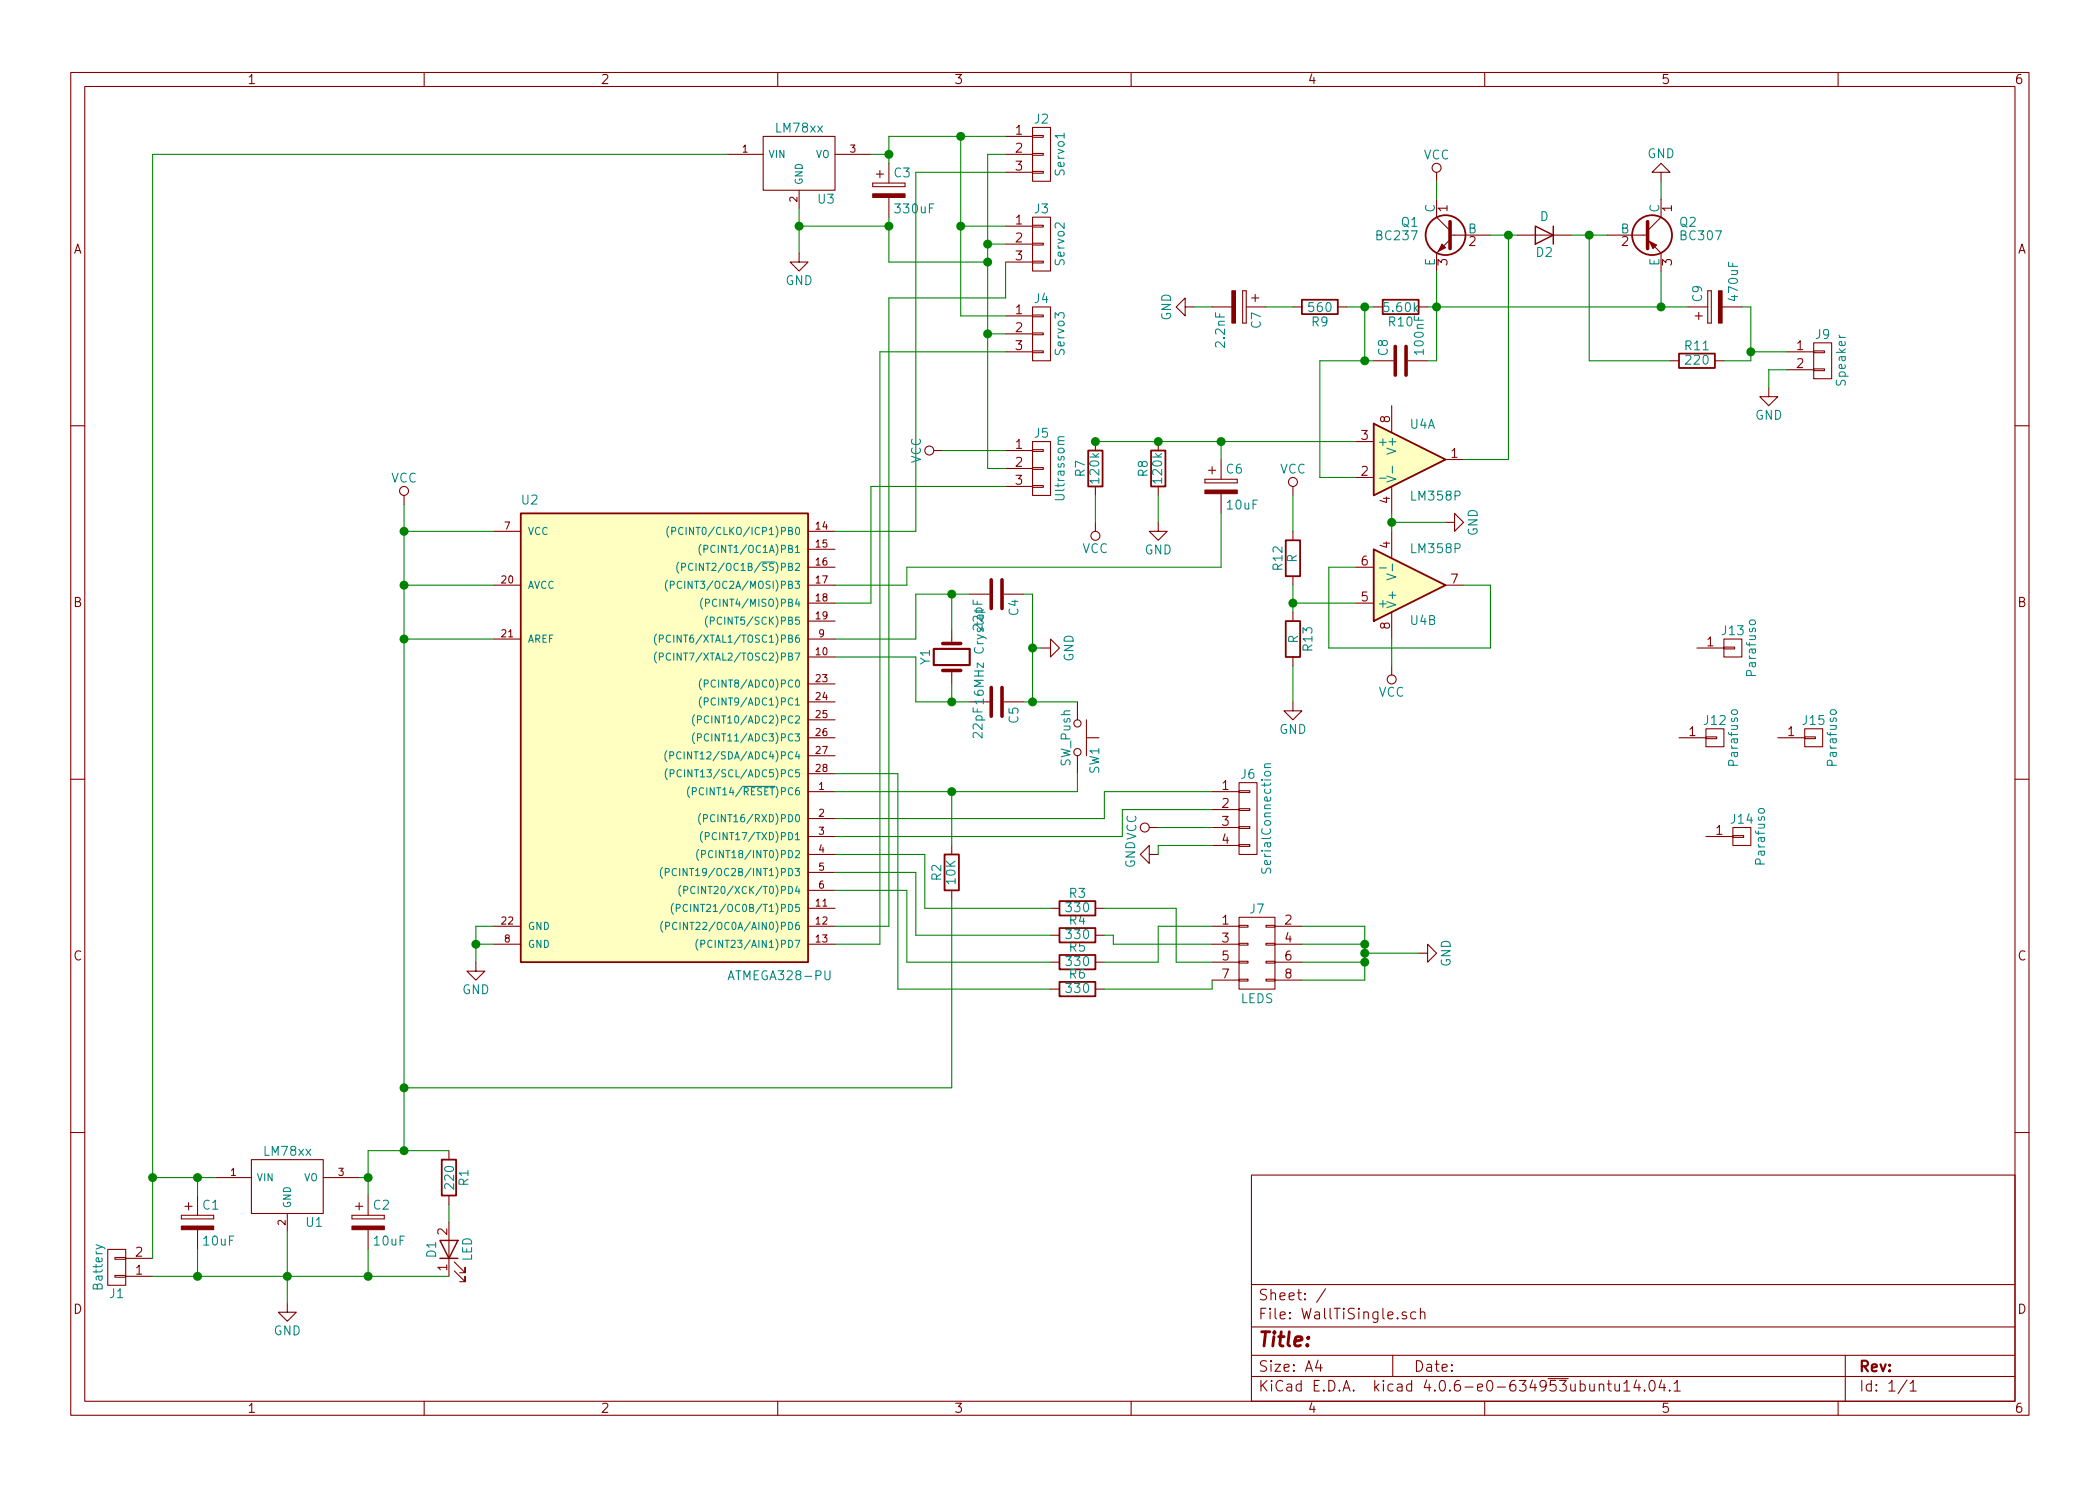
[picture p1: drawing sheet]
EESchema Schematic File Version 2
LIBS:power
LIBS:device
LIBS:transistors
LIBS:conn
LIBS:linear
LIBS:regul
LIBS:74xx
LIBS:cmos4000
LIBS:adc-dac
LIBS:memory
LIBS:xilinx
LIBS:microcontrollers
LIBS:dsp
LIBS:microchip
LIBS:analog_switches
LIBS:motorola
LIBS:texas
LIBS:intel
LIBS:audio
LIBS:interface
LIBS:digital-audio
LIBS:philips
LIBS:display
LIBS:cypress
LIBS:siliconi
LIBS:opto
LIBS:atmel
LIBS:contrib
LIBS:valves
LIBS:switches
LIBS:REGULATOR
LIBS:WallTiSingle-cache
EELAYER 25 0
EELAYER END
$Descr A4 11693 8268
encoding utf-8
Sheet 1 1
Title ""
Date ""
Rev ""
Comp ""
Comment1 ""
Comment2 ""
Comment3 ""
Comment4 ""
$EndDescr
$Comp
L LM358 U4
U 2 1
P 7850 3250
F 0 "U4" H 7850 3450 50  0000 L CNN
F 1 "LM358P" H 7850 3050 50  0000 L CNN
F 2 "Housings_DIP:DIP-8_W7.62mm_Socket_LongPads" H 7850 3250 50  0001 C CNN
F 3 "" H 7850 3250 50  0001 C CNN
	2    7850 3250
	1    0    0    1   
$EndComp
$Comp
L LM358 U4
U 1 1
P 7850 2550
F 0 "U4" H 7850 2750 50  0000 L CNN
F 1 "LM358P" H 7850 2350 50  0000 L CNN
F 2 "Housings_DIP:DIP-8_W7.62mm_Socket_LongPads" H 7850 2550 50  0001 C CNN
F 3 "" H 7850 2550 50  0001 C CNN
	1    7850 2550
	1    0    0    -1  
$EndComp
$Comp
L R R9
U 1 1
P 7350 1700
F 0 "R9" V 7430 1700 50  0000 C CNN
F 1 "560" V 7350 1700 50  0000 C CNN
F 2 "Resistors_THT:R_Axial_DIN0207_L6.3mm_D2.5mm_P10.16mm_Horizontal" V 7280 1700 50  0001 C CNN
F 3 "" H 7350 1700 50  0001 C CNN
	1    7350 1700
	0    1    1    0   
$EndComp
$Comp
L GND #PWR01
U 1 1
P 6650 1700
F 0 "#PWR01" H 6650 1450 50  0001 C CNN
F 1 "GND" H 6650 1550 50  0000 C CNN
F 2 "" H 6650 1700 50  0001 C CNN
F 3 "" H 6650 1700 50  0001 C CNN
	1    6650 1700
	0    1    1    0   
$EndComp
$Comp
L R R10
U 1 1
P 7800 1700
F 0 "R10" V 7880 1700 50  0000 C CNN
F 1 "5.60k" V 7800 1700 50  0000 C CNN
F 2 "Resistors_THT:R_Axial_DIN0207_L6.3mm_D2.5mm_P10.16mm_Horizontal" V 7730 1700 50  0001 C CNN
F 3 "" H 7800 1700 50  0001 C CNN
	1    7800 1700
	0    1    1    0   
$EndComp
$Comp
L BC237 Q1
U 1 1
P 8100 1300
F 0 "Q1" H 8300 1375 50  0000 L CNN
F 1 "BC237" H 8300 1300 50  0000 L CNN
F 2 "TO_SOT_Packages_THT:TO-92_Molded_Narrow" H 8300 1225 50  0001 L CIN
F 3 "" H 8100 1300 50  0001 L CNN
	1    8100 1300
	-1   0    0    -1  
$EndComp
$Comp
L D D2
U 1 1
P 8600 1300
F 0 "D2" H 8600 1400 50  0000 C CNN
F 1 "D" H 8600 1200 50  0000 C CNN
F 2 "Diodes_THT:D_DO-41_SOD81_P10.16mm_Horizontal" H 8600 1300 50  0001 C CNN
F 3 "" H 8600 1300 50  0001 C CNN
	1    8600 1300
	-1   0    0    1   
$EndComp
$Comp
L BC307 Q2
U 1 1
P 9150 1300
F 0 "Q2" H 9350 1375 50  0000 L CNN
F 1 "BC307" H 9350 1300 50  0000 L CNN
F 2 "TO_SOT_Packages_THT:TO-92_Molded_Narrow" H 9350 1225 50  0001 L CIN
F 3 "" H 9150 1300 50  0001 L CNN
	1    9150 1300
	1    0    0    -1  
$EndComp
$Comp
L R R11
U 1 1
P 9450 2000
F 0 "R11" V 9530 2000 50  0000 C CNN
F 1 "220" V 9450 2000 50  0000 C CNN
F 2 "Resistors_THT:R_Axial_DIN0207_L6.3mm_D2.5mm_P10.16mm_Horizontal" V 9380 2000 50  0001 C CNN
F 3 "" H 9450 2000 50  0001 C CNN
	1    9450 2000
	0    -1   -1   0   
$EndComp
$Comp
L GND #PWR02
U 1 1
P 9250 1000
F 0 "#PWR02" H 9250 750 50  0001 C CNN
F 1 "GND" H 9250 850 50  0000 C CNN
F 2 "" H 9250 1000 50  0001 C CNN
F 3 "" H 9250 1000 50  0001 C CNN
	1    9250 1000
	-1   0    0    1   
$EndComp
$Comp
L GND #PWR03
U 1 1
P 9850 2150
F 0 "#PWR03" H 9850 1900 50  0001 C CNN
F 1 "GND" H 9850 2000 50  0000 C CNN
F 2 "" H 9850 2150 50  0001 C CNN
F 3 "" H 9850 2150 50  0001 C CNN
	1    9850 2150
	1    0    0    -1  
$EndComp
$Comp
L C C8
U 1 1
P 7800 2000
F 0 "C8" H 7825 2100 50  0000 L CNN
F 1 "100nF" H 7825 1900 50  0000 L CNN
F 2 "Capacitors_THT:C_Disc_D11.0mm_W5.0mm_P10.00mm" H 7838 1850 50  0001 C CNN
F 3 "" H 7800 2000 50  0001 C CNN
	1    7800 2000
	0    -1   -1   0   
$EndComp
$Comp
L R R7
U 1 1
P 6100 2600
F 0 "R7" V 6180 2600 50  0000 C CNN
F 1 "120k" V 6100 2600 50  0000 C CNN
F 2 "Resistors_THT:R_Axial_DIN0207_L6.3mm_D2.5mm_P10.16mm_Horizontal" V 6030 2600 50  0001 C CNN
F 3 "" H 6100 2600 50  0001 C CNN
	1    6100 2600
	-1   0    0    1   
$EndComp
$Comp
L GND #PWR04
U 1 1
P 6450 2900
F 0 "#PWR04" H 6450 2650 50  0001 C CNN
F 1 "GND" H 6450 2750 50  0000 C CNN
F 2 "" H 6450 2900 50  0001 C CNN
F 3 "" H 6450 2900 50  0001 C CNN
	1    6450 2900
	1    0    0    -1  
$EndComp
$Comp
L R R8
U 1 1
P 6450 2600
F 0 "R8" V 6530 2600 50  0000 C CNN
F 1 "120k" V 6450 2600 50  0000 C CNN
F 2 "Resistors_THT:R_Axial_DIN0207_L6.3mm_D2.5mm_P10.16mm_Horizontal" V 6380 2600 50  0001 C CNN
F 3 "" H 6450 2600 50  0001 C CNN
	1    6450 2600
	-1   0    0    1   
$EndComp
$Comp
L GND #PWR05
U 1 1
P 4450 1400
F 0 "#PWR05" H 4450 1150 50  0001 C CNN
F 1 "GND" H 4450 1250 50  0000 C CNN
F 2 "" H 4450 1400 50  0001 C CNN
F 3 "" H 4450 1400 50  0001 C CNN
	1    4450 1400
	1    0    0    -1  
$EndComp
$Comp
L C C5
U 1 1
P 5550 3900
F 0 "C5" H 5575 4000 50  0000 L CNN
F 1 "22pF" H 5575 3800 50  0000 L CNN
F 2 "Capacitors_THT:C_Disc_D5.0mm_W2.5mm_P5.00mm" H 5588 3750 50  0001 C CNN
F 3 "" H 5550 3900 50  0001 C CNN
	1    5550 3900
	0    1    1    0   
$EndComp
$Comp
L Crystal Y1
U 1 1
P 5300 3650
F 0 "Y1" H 5300 3800 50  0000 C CNN
F 1 "16MHz Crystal" H 5300 3500 50  0000 C CNN
F 2 "Crystals:Resonator-2pin_w10.0mm_h5.0mm" H 5300 3650 50  0001 C CNN
F 3 "" H 5300 3650 50  0001 C CNN
	1    5300 3650
	0    -1   -1   0   
$EndComp
$Comp
L C C4
U 1 1
P 5550 3300
F 0 "C4" H 5575 3400 50  0000 L CNN
F 1 "22pF" H 5575 3200 50  0000 L CNN
F 2 "Capacitors_THT:C_Disc_D5.0mm_W2.5mm_P5.00mm" H 5588 3150 50  0001 C CNN
F 3 "" H 5550 3300 50  0001 C CNN
	1    5550 3300
	0    1    1    0   
$EndComp
$Comp
L GND #PWR06
U 1 1
P 1600 7250
F 0 "#PWR06" H 1600 7000 50  0001 C CNN
F 1 "GND" H 1600 7100 50  0000 C CNN
F 2 "" H 1600 7250 50  0001 C CNN
F 3 "" H 1600 7250 50  0001 C CNN
	1    1600 7250
	1    0    0    -1  
$EndComp
$Comp
L LED D1
U 1 1
P 2500 6950
F 0 "D1" H 2500 7050 50  0000 C CNN
F 1 "LED" H 2500 6850 50  0000 C CNN
F 2 "LEDs:LED_D5.0mm" H 2500 6950 50  0001 C CNN
F 3 "" H 2500 6950 50  0001 C CNN
	1    2500 6950
	0    -1   -1   0   
$EndComp
$Comp
L R R1
U 1 1
P 2500 6550
F 0 "R1" V 2580 6550 50  0000 C CNN
F 1 "220" V 2500 6550 50  0000 C CNN
F 2 "Resistors_THT:R_Axial_DIN0207_L6.3mm_D2.5mm_P10.16mm_Horizontal" V 2430 6550 50  0001 C CNN
F 3 "" H 2500 6550 50  0001 C CNN
	1    2500 6550
	1    0    0    -1  
$EndComp
$Comp
L ATMEGA328-PU U2
U 1 1
P 3650 4050
F 0 "U2" H 2900 5300 50  0000 L BNN
F 1 "ATMEGA328-PU" H 4050 2650 50  0000 L BNN
F 2 "Housings_DIP:DIP-28_W7.62mm_Socket_LongPads" H 3650 4050 50  0001 C CIN
F 3 "" H 3650 4050 50  0001 C CNN
	1    3650 4050
	1    0    0    -1  
$EndComp
$Comp
L R R2
U 1 1
P 5300 4850
F 0 "R2" V 5380 4850 50  0000 C CNN
F 1 "10K" V 5300 4850 50  0000 C CNN
F 2 "Resistors_THT:R_Axial_DIN0207_L6.3mm_D2.5mm_P10.16mm_Horizontal" V 5230 4850 50  0001 C CNN
F 3 "" H 5300 4850 50  0001 C CNN
	1    5300 4850
	-1   0    0    1   
$EndComp
$Comp
L GND #PWR07
U 1 1
P 2650 5350
F 0 "#PWR07" H 2650 5100 50  0001 C CNN
F 1 "GND" H 2650 5200 50  0000 C CNN
F 2 "" H 2650 5350 50  0001 C CNN
F 3 "" H 2650 5350 50  0001 C CNN
	1    2650 5350
	1    0    0    -1  
$EndComp
$Comp
L GND #PWR08
U 1 1
P 5800 3600
F 0 "#PWR08" H 5800 3350 50  0001 C CNN
F 1 "GND" H 5800 3450 50  0000 C CNN
F 2 "" H 5800 3600 50  0001 C CNN
F 3 "" H 5800 3600 50  0001 C CNN
	1    5800 3600
	0    -1   -1   0   
$EndComp
$Comp
L CONN_01X02 J9
U 1 1
P 10150 2000
F 0 "J9" H 10150 2150 50  0000 C CNN
F 1 "Speaker" V 10250 2000 50  0000 C CNN
F 2 "Connectors:PINHEAD1-2" H 10150 2000 50  0001 C CNN
F 3 "" H 10150 2000 50  0001 C CNN
	1    10150 2000
	1    0    0    -1  
$EndComp
$Comp
L CONN_01X02 J1
U 1 1
P 650 7050
F 0 "J1" H 650 7200 50  0000 C CNN
F 1 "Battery" V 750 7050 50  0000 C CNN
F 2 "Connectors:PINHEAD1-2" H 650 7050 50  0001 C CNN
F 3 "" H 650 7050 50  0001 C CNN
	1    650  7050
	-1   0    0    1   
$EndComp
$Comp
L R R5
U 1 1
P 6000 5350
F 0 "R5" V 6080 5350 50  0000 C CNN
F 1 "330" V 6000 5350 50  0000 C CNN
F 2 "Resistors_THT:R_Axial_DIN0207_L6.3mm_D2.5mm_P10.16mm_Horizontal" V 5930 5350 50  0001 C CNN
F 3 "" H 6000 5350 50  0001 C CNN
	1    6000 5350
	0    -1   -1   0   
$EndComp
$Comp
L R R4
U 1 1
P 6000 5200
F 0 "R4" V 6080 5200 50  0000 C CNN
F 1 "330" V 6000 5200 50  0000 C CNN
F 2 "Resistors_THT:R_Axial_DIN0207_L6.3mm_D2.5mm_P10.16mm_Horizontal" V 5930 5200 50  0001 C CNN
F 3 "" H 6000 5200 50  0001 C CNN
	1    6000 5200
	0    -1   -1   0   
$EndComp
$Comp
L R R3
U 1 1
P 6000 5050
F 0 "R3" V 6080 5050 50  0000 C CNN
F 1 "330" V 6000 5050 50  0000 C CNN
F 2 "Resistors_THT:R_Axial_DIN0207_L6.3mm_D2.5mm_P10.16mm_Horizontal" V 5930 5050 50  0001 C CNN
F 3 "" H 6000 5050 50  0001 C CNN
	1    6000 5050
	0    -1   -1   0   
$EndComp
$Comp
L R R6
U 1 1
P 6000 5500
F 0 "R6" V 6080 5500 50  0000 C CNN
F 1 "330" V 6000 5500 50  0000 C CNN
F 2 "Resistors_THT:R_Axial_DIN0207_L6.3mm_D2.5mm_P10.16mm_Horizontal" V 5930 5500 50  0001 C CNN
F 3 "" H 6000 5500 50  0001 C CNN
	1    6000 5500
	0    -1   -1   0   
$EndComp
$Comp
L GND #PWR09
U 1 1
P 7900 5300
F 0 "#PWR09" H 7900 5050 50  0001 C CNN
F 1 "GND" H 7900 5150 50  0000 C CNN
F 2 "" H 7900 5300 50  0001 C CNN
F 3 "" H 7900 5300 50  0001 C CNN
	1    7900 5300
	0    -1   -1   0   
$EndComp
$Comp
L CONN_01X03 J2
U 1 1
P 5800 850
F 0 "J2" H 5800 1050 50  0000 C CNN
F 1 "Servo1" V 5900 850 50  0000 C CNN
F 2 "Connectors:PINHEAD1-3" H 5800 850 50  0001 C CNN
F 3 "" H 5800 850 50  0001 C CNN
	1    5800 850 
	1    0    0    -1  
$EndComp
$Comp
L CONN_01X03 J3
U 1 1
P 5800 1350
F 0 "J3" H 5800 1550 50  0000 C CNN
F 1 "Servo2" V 5900 1350 50  0000 C CNN
F 2 "Connectors:PINHEAD1-3" H 5800 1350 50  0001 C CNN
F 3 "" H 5800 1350 50  0001 C CNN
	1    5800 1350
	1    0    0    -1  
$EndComp
$Comp
L CONN_01X03 J4
U 1 1
P 5800 1850
F 0 "J4" H 5800 2050 50  0000 C CNN
F 1 "Servo3" V 5900 1850 50  0000 C CNN
F 2 "Connectors:PINHEAD1-3" H 5800 1850 50  0001 C CNN
F 3 "" H 5800 1850 50  0001 C CNN
	1    5800 1850
	1    0    0    -1  
$EndComp
$Comp
L CONN_01X03 J5
U 1 1
P 5800 2600
F 0 "J5" H 5800 2800 50  0000 C CNN
F 1 "Ultrassom" V 5900 2600 50  0000 C CNN
F 2 "Connectors:PINHEAD1-3" H 5800 2600 50  0001 C CNN
F 3 "" H 5800 2600 50  0001 C CNN
	1    5800 2600
	1    0    0    -1  
$EndComp
$Comp
L VCC #PWR010
U 1 1
P 8000 1000
F 0 "#PWR010" H 8000 850 50  0001 C CNN
F 1 "VCC" H 8000 1150 50  0000 C CNN
F 2 "" H 8000 1000 50  0001 C CNN
F 3 "" H 8000 1000 50  0001 C CNN
	1    8000 1000
	1    0    0    -1  
$EndComp
$Comp
L VCC #PWR011
U 1 1
P 7750 3700
F 0 "#PWR011" H 7750 3550 50  0001 C CNN
F 1 "VCC" H 7750 3850 50  0000 C CNN
F 2 "" H 7750 3700 50  0001 C CNN
F 3 "" H 7750 3700 50  0001 C CNN
	1    7750 3700
	-1   0    0    1   
$EndComp
$Comp
L VCC #PWR012
U 1 1
P 6100 2900
F 0 "#PWR012" H 6100 2750 50  0001 C CNN
F 1 "VCC" H 6100 3050 50  0000 C CNN
F 2 "" H 6100 2900 50  0001 C CNN
F 3 "" H 6100 2900 50  0001 C CNN
	1    6100 2900
	-1   0    0    1   
$EndComp
$Comp
L GND #PWR013
U 1 1
P 8050 2900
F 0 "#PWR013" H 8050 2650 50  0001 C CNN
F 1 "GND" H 8050 2750 50  0000 C CNN
F 2 "" H 8050 2900 50  0001 C CNN
F 3 "" H 8050 2900 50  0001 C CNN
	1    8050 2900
	0    -1   -1   0   
$EndComp
$Comp
L VCC #PWR014
U 1 1
P 2250 2800
F 0 "#PWR014" H 2250 2650 50  0001 C CNN
F 1 "VCC" H 2250 2950 50  0000 C CNN
F 2 "" H 2250 2800 50  0001 C CNN
F 3 "" H 2250 2800 50  0001 C CNN
	1    2250 2800
	1    0    0    -1  
$EndComp
$Comp
L CP C2
U 1 1
P 2050 6800
F 0 "C2" H 2075 6900 50  0000 L CNN
F 1 "10uF" H 2075 6700 50  0000 L CNN
F 2 "Capacitors_THT:CP_Radial_D6.3mm_P2.50mm" H 2088 6650 50  0001 C CNN
F 3 "" H 2050 6800 50  0001 C CNN
	1    2050 6800
	1    0    0    -1  
$EndComp
$Comp
L CP C1
U 1 1
P 1100 6800
F 0 "C1" H 1125 6900 50  0000 L CNN
F 1 "10uF" H 1125 6700 50  0000 L CNN
F 2 "Capacitors_THT:CP_Radial_D6.3mm_P2.50mm" H 1138 6650 50  0001 C CNN
F 3 "" H 1100 6800 50  0001 C CNN
	1    1100 6800
	1    0    0    -1  
$EndComp
$Comp
L CP C3
U 1 1
P 4950 1050
F 0 "C3" H 4975 1150 50  0000 L CNN
F 1 "330uF" H 4975 950 50  0000 L CNN
F 2 "Capacitors_THT:CP_Radial_D10.0mm_P5.00mm" H 4988 900 50  0001 C CNN
F 3 "" H 4950 1050 50  0001 C CNN
	1    4950 1050
	1    0    0    -1  
$EndComp
$Comp
L CP C9
U 1 1
P 9550 1700
F 0 "C9" H 9575 1800 50  0000 L CNN
F 1 "470uF" H 9575 1600 50  0000 L CNN
F 2 "Capacitors_THT:CP_Radial_D10.0mm_P5.00mm" H 9588 1550 50  0001 C CNN
F 3 "" H 9550 1700 50  0001 C CNN
	1    9550 1700
	0    -1   -1   0   
$EndComp
$Comp
L CP C7
U 1 1
P 6900 1700
F 0 "C7" H 6925 1800 50  0000 L CNN
F 1 "2.2nF" H 6925 1600 50  0000 L CNN
F 2 "Capacitors_THT:CP_Radial_D5.0mm_P2.00mm" H 6938 1550 50  0001 C CNN
F 3 "" H 6900 1700 50  0001 C CNN
	1    6900 1700
	0    1    1    0   
$EndComp
$Comp
L CP C6
U 1 1
P 6800 2700
F 0 "C6" H 6825 2800 50  0000 L CNN
F 1 "10uF" H 6825 2600 50  0000 L CNN
F 2 "Capacitors_THT:CP_Radial_D6.3mm_P2.50mm" H 6838 2550 50  0001 C CNN
F 3 "" H 6800 2700 50  0001 C CNN
	1    6800 2700
	1    0    0    -1  
$EndComp
$Comp
L GND #PWR015
U 1 1
P 6450 4750
F 0 "#PWR015" H 6450 4500 50  0001 C CNN
F 1 "GND" H 6450 4600 50  0000 C CNN
F 2 "" H 6450 4750 50  0001 C CNN
F 3 "" H 6450 4750 50  0001 C CNN
	1    6450 4750
	0    1    1    0   
$EndComp
$Comp
L SW_Push SW1
U 1 1
P 6000 4100
F 0 "SW1" H 6050 4200 50  0000 L CNN
F 1 "SW_Push" H 6000 4040 50  0000 C CNN
F 2 "Buttons_Switches_THT:SW_PUSH_6mm_h5mm" H 6000 4300 50  0001 C CNN
F 3 "" H 6000 4300 50  0001 C CNN
	1    6000 4100
	0    1    1    0   
$EndComp
$Comp
L LM78xx U3
U 1 1
P 4450 900
F 0 "U3" H 4600 704 50  0000 C CNN
F 1 "LM78xx" H 4450 1100 50  0000 C CNN
F 2 "TO_SOT_Packages_THT:TO-220_Vertical" H 4450 900 50  0001 C CNN
F 3 "" H 4450 900 50  0001 C CNN
	1    4450 900 
	1    0    0    -1  
$EndComp
$Comp
L LM78xx U1
U 1 1
P 1600 6600
F 0 "U1" H 1750 6404 50  0000 C CNN
F 1 "LM78xx" H 1600 6800 50  0000 C CNN
F 2 "TO_SOT_Packages_THT:TO-220_Vertical" H 1600 6600 50  0001 C CNN
F 3 "" H 1600 6600 50  0001 C CNN
	1    1600 6600
	1    0    0    -1  
$EndComp
$Comp
L R R12
U 1 1
P 7200 3100
F 0 "R12" V 7280 3100 50  0000 C CNN
F 1 "R" V 7200 3100 50  0000 C CNN
F 2 "Resistors_THT:R_Axial_DIN0207_L6.3mm_D2.5mm_P10.16mm_Horizontal" V 7130 3100 50  0001 C CNN
F 3 "" H 7200 3100 50  0001 C CNN
	1    7200 3100
	-1   0    0    1   
$EndComp
$Comp
L R R13
U 1 1
P 7200 3550
F 0 "R13" V 7280 3550 50  0000 C CNN
F 1 "R" V 7200 3550 50  0000 C CNN
F 2 "Resistors_THT:R_Axial_DIN0207_L6.3mm_D2.5mm_P10.16mm_Horizontal" V 7130 3550 50  0001 C CNN
F 3 "" H 7200 3550 50  0001 C CNN
	1    7200 3550
	1    0    0    -1  
$EndComp
$Comp
L GND #PWR016
U 1 1
P 7200 3900
F 0 "#PWR016" H 7200 3650 50  0001 C CNN
F 1 "GND" H 7200 3750 50  0000 C CNN
F 2 "" H 7200 3900 50  0001 C CNN
F 3 "" H 7200 3900 50  0001 C CNN
	1    7200 3900
	1    0    0    -1  
$EndComp
$Comp
L VCC #PWR017
U 1 1
P 7200 2750
F 0 "#PWR017" H 7200 2600 50  0001 C CNN
F 1 "VCC" H 7200 2900 50  0000 C CNN
F 2 "" H 7200 2750 50  0001 C CNN
F 3 "" H 7200 2750 50  0001 C CNN
	1    7200 2750
	1    0    0    -1  
$EndComp
$Comp
L CONN_01X01 J13
U 1 1
P 9650 3600
F 0 "J13" H 9650 3700 50  0000 C CNN
F 1 "Parafuso" V 9750 3600 50  0000 C CNN
F 2 "Mounting_Holes:MountingHole_3.2mm_M3_DIN965_Pad" H 9650 3600 50  0001 C CNN
F 3 "" H 9650 3600 50  0001 C CNN
	1    9650 3600
	1    0    0    -1  
$EndComp
$Comp
L CONN_01X01 J12
U 1 1
P 9550 4100
F 0 "J12" H 9550 4200 50  0000 C CNN
F 1 "Parafuso" V 9650 4100 50  0000 C CNN
F 2 "Mounting_Holes:MountingHole_3.2mm_M3_DIN965_Pad" H 9550 4100 50  0001 C CNN
F 3 "" H 9550 4100 50  0001 C CNN
	1    9550 4100
	1    0    0    -1  
$EndComp
$Comp
L CONN_01X01 J14
U 1 1
P 9700 4650
F 0 "J14" H 9700 4750 50  0000 C CNN
F 1 "Parafuso" V 9800 4650 50  0000 C CNN
F 2 "Mounting_Holes:MountingHole_3.2mm_M3_DIN965_Pad" H 9700 4650 50  0001 C CNN
F 3 "" H 9700 4650 50  0001 C CNN
	1    9700 4650
	1    0    0    -1  
$EndComp
$Comp
L CONN_01X01 J15
U 1 1
P 10100 4100
F 0 "J15" H 10100 4200 50  0000 C CNN
F 1 "Parafuso" V 10200 4100 50  0000 C CNN
F 2 "Mounting_Holes:MountingHole_3.2mm_M3_DIN965_Pad" H 10100 4100 50  0001 C CNN
F 3 "" H 10100 4100 50  0001 C CNN
	1    10100 4100
	1    0    0    -1  
$EndComp
Connection ~ 850  6550
Wire Wire Line
	4450 1250 4950 1250
Connection ~ 7600 5300
Wire Wire Line
	7600 5300 7900 5300
Connection ~ 7600 5350
Connection ~ 7600 5250
Wire Wire Line
	7250 5450 7600 5450
Wire Wire Line
	7250 5350 7600 5350
Wire Wire Line
	7250 5250 7600 5250
Wire Wire Line
	7600 5450 7600 5150
Wire Wire Line
	7600 5150 7250 5150
Wire Wire Line
	6200 5200 6150 5200
Wire Wire Line
	6200 5250 6200 5200
Wire Wire Line
	6750 5250 6200 5250
Wire Wire Line
	6750 5500 6150 5500
Wire Wire Line
	6750 5450 6750 5500
Wire Wire Line
	5000 4300 5000 5500
Wire Wire Line
	5000 5500 5850 5500
Wire Wire Line
	5050 4950 4650 4950
Wire Wire Line
	5050 5350 5050 4950
Wire Wire Line
	5850 5350 5050 5350
Wire Wire Line
	5100 4850 4650 4850
Wire Wire Line
	5100 5200 5100 4850
Wire Wire Line
	5850 5200 5100 5200
Wire Wire Line
	5150 4750 4650 4750
Wire Wire Line
	5150 5050 5150 4750
Wire Wire Line
	5850 5050 5150 5050
Wire Wire Line
	850  850  850  7000
Wire Wire Line
	5300 6050 5300 5000
Wire Wire Line
	5050 3250 4650 3250
Wire Wire Line
	5050 3150 5050 3250
Wire Wire Line
	6800 3150 5050 3150
Wire Wire Line
	2250 6050 5300 6050
Connection ~ 5300 3900
Wire Wire Line
	5300 3800 5300 3900
Connection ~ 5300 3300
Wire Wire Line
	5300 3500 5300 3300
Wire Wire Line
	5100 3550 4650 3550
Wire Wire Line
	5100 3300 5100 3550
Wire Wire Line
	5100 3300 5400 3300
Wire Wire Line
	5100 3650 4650 3650
Wire Wire Line
	5100 3900 5100 3650
Wire Wire Line
	5100 3900 5400 3900
Connection ~ 2650 5250
Wire Wire Line
	2750 5250 2650 5250
Wire Wire Line
	2650 5150 2650 5350
Wire Wire Line
	2750 5150 2650 5150
Connection ~ 2250 3550
Wire Wire Line
	2250 3550 2750 3550
Connection ~ 2250 3250
Wire Wire Line
	2250 3250 2750 3250
Connection ~ 2250 6400
Wire Wire Line
	2250 2800 2250 6400
Wire Wire Line
	2750 2950 2250 2950
Wire Wire Line
	2500 6700 2500 6800
Wire Wire Line
	850  7100 2500 7100
Connection ~ 1600 7100
Wire Wire Line
	1600 6850 1600 7250
Connection ~ 4950 1250
Wire Wire Line
	4950 1200 4950 1450
Wire Wire Line
	4950 750  4950 900 
Wire Wire Line
	7750 3550 7750 3700
Connection ~ 8400 1300
Wire Wire Line
	8400 2550 8400 1300
Wire Wire Line
	8150 2550 8400 2550
Wire Wire Line
	7350 2650 7550 2650
Wire Wire Line
	7350 2000 7350 2650
Connection ~ 6800 2450
Wire Wire Line
	6100 2450 7550 2450
Wire Wire Line
	7600 1700 7600 2000
Wire Wire Line
	6450 2900 6450 2750
Wire Wire Line
	6100 2900 6100 2750
Connection ~ 6450 2450
Connection ~ 6100 2450
Connection ~ 7600 2000
Connection ~ 7600 1700
Wire Wire Line
	7350 2000 7650 2000
Wire Wire Line
	8000 2000 7950 2000
Connection ~ 8850 1300
Wire Wire Line
	8850 2000 8850 1300
Wire Wire Line
	8300 1300 8450 1300
Wire Wire Line
	8750 1300 8950 1300
Wire Wire Line
	9250 1000 9250 1100
Wire Wire Line
	8850 2000 9300 2000
Connection ~ 8000 1700
Wire Wire Line
	9250 1700 9250 1500
Wire Wire Line
	8000 1000 8000 1100
Wire Wire Line
	8000 1500 8000 2000
Wire Wire Line
	7500 1700 7650 1700
Wire Wire Line
	4950 1450 5500 1450
Wire Wire Line
	4950 750  5600 750 
Wire Wire Line
	5500 850  5500 2600
Wire Wire Line
	5500 850  5600 850 
Wire Wire Line
	5350 1250 5600 1250
Connection ~ 5350 750 
Wire Wire Line
	5350 1750 5600 1750
Connection ~ 5350 1250
Wire Wire Line
	5500 1350 5600 1350
Connection ~ 5500 1350
Wire Wire Line
	5500 1850 5600 1850
Connection ~ 5500 1450
Wire Wire Line
	5500 2600 5600 2600
Connection ~ 5500 1850
Wire Wire Line
	850  6550 1200 6550
Connection ~ 2250 6050
Wire Wire Line
	5600 950  5100 950 
Wire Wire Line
	5100 2950 4650 2950
Wire Wire Line
	5600 1450 5600 1650
Wire Wire Line
	5600 1650 4950 1650
Wire Wire Line
	4950 1650 4950 5150
Wire Wire Line
	4950 5150 4650 5150
Wire Wire Line
	5600 1950 4900 1950
Wire Wire Line
	4900 1950 4900 5250
Wire Wire Line
	4900 5250 4650 5250
Wire Wire Line
	5100 950  5100 2950
Wire Wire Line
	5600 2700 4850 2700
Wire Wire Line
	4850 2700 4850 3350
Wire Wire Line
	4850 3350 4650 3350
Wire Wire Line
	7750 2850 7750 2950
Wire Wire Line
	7750 2900 8050 2900
Connection ~ 7750 2900
Connection ~ 2250 2950
Wire Wire Line
	2050 6400 2500 6400
Wire Wire Line
	2000 6550 2050 6550
Wire Wire Line
	2050 6400 2050 6650
Wire Wire Line
	1100 6650 1100 6550
Connection ~ 1100 6550
Wire Wire Line
	1100 6950 1100 7100
Connection ~ 1100 7100
Wire Wire Line
	2050 6950 2050 7100
Connection ~ 2050 7100
Connection ~ 2050 6550
Wire Wire Line
	7050 1700 7200 1700
Wire Wire Line
	6750 1700 6650 1700
Wire Wire Line
	6800 3150 6800 2850
Wire Wire Line
	6800 2550 6800 2450
Wire Wire Line
	7950 1700 9400 1700
Connection ~ 9250 1700
Wire Wire Line
	9700 1700 9750 1700
Wire Wire Line
	9750 1700 9750 2000
Wire Wire Line
	9750 1950 9950 1950
Wire Wire Line
	9750 2000 9600 2000
Connection ~ 9750 1950
Wire Wire Line
	9850 2150 9850 2050
Wire Wire Line
	9850 2050 9950 2050
Wire Wire Line
	4650 4550 6150 4550
Wire Wire Line
	6150 4550 6150 4400
Wire Wire Line
	6150 4400 6750 4400
Wire Wire Line
	4650 4650 6250 4650
Wire Wire Line
	6250 4650 6250 4500
Wire Wire Line
	6250 4500 6750 4500
Wire Wire Line
	5300 4400 5300 4700
Wire Wire Line
	4650 4400 6000 4400
Connection ~ 5300 4400
Wire Wire Line
	6000 4400 6000 4300
Wire Wire Line
	5700 3900 6000 3900
Wire Wire Line
	5700 3300 5750 3300
Wire Wire Line
	5750 3300 5750 3900
Connection ~ 5750 3600
Connection ~ 5750 3900
Wire Wire Line
	5750 3600 5800 3600
Connection ~ 4950 850 
Wire Wire Line
	850  850  4050 850 
Wire Wire Line
	4850 850  4950 850 
Wire Wire Line
	4450 1150 4450 1400
Connection ~ 4450 1250
Wire Wire Line
	7200 3250 7200 3400
Wire Wire Line
	7550 3150 7400 3150
Wire Wire Line
	7400 3150 7400 3600
Wire Wire Line
	7400 3600 8300 3600
Wire Wire Line
	8300 3600 8300 3250
Wire Wire Line
	8300 3250 8150 3250
Wire Wire Line
	7200 2750 7200 2950
Wire Wire Line
	7200 3700 7200 3900
Wire Wire Line
	7200 3350 7550 3350
Connection ~ 7200 3350
Wire Wire Line
	5000 4300 4650 4300
Wire Wire Line
	5350 750  5350 1750
$Comp
L VCC #PWR018
U 1 1
P 5250 2500
F 0 "#PWR018" H 5250 2350 50  0001 C CNN
F 1 "VCC" H 5250 2650 50  0000 C CNN
F 2 "" H 5250 2500 50  0001 C CNN
F 3 "" H 5250 2500 50  0001 C CNN
	1    5250 2500
	0    -1   -1   0   
$EndComp
Wire Wire Line
	5600 2500 5250 2500
$Comp
L CONN_01X04 J6
U 1 1
P 6950 4550
F 0 "J6" H 6950 4800 50  0000 C CNN
F 1 "SerialConnection" V 7050 4550 50  0000 C CNN
F 2 "Pin_Headers:Pin_Header_Straight_1x04_Pitch2.54mm" H 6950 4550 50  0001 C CNN
F 3 "" H 6950 4550 50  0001 C CNN
	1    6950 4550
	1    0    0    -1  
$EndComp
$Comp
L VCC #PWR019
U 1 1
P 6450 4600
F 0 "#PWR019" H 6450 4450 50  0001 C CNN
F 1 "VCC" H 6450 4750 50  0000 C CNN
F 2 "" H 6450 4600 50  0001 C CNN
F 3 "" H 6450 4600 50  0001 C CNN
	1    6450 4600
	0    -1   -1   0   
$EndComp
$Comp
L CONN_02X04 J7
U 1 1
P 7000 5300
F 0 "J7" H 7000 5550 50  0000 C CNN
F 1 "LEDS" H 7000 5050 50  0000 C CNN
F 2 "Pin_Headers:Pin_Header_Straight_2x04_Pitch2.54mm" H 7000 4100 50  0001 C CNN
F 3 "" H 7000 4100 50  0001 C CNN
	1    7000 5300
	1    0    0    -1  
$EndComp
Wire Wire Line
	6450 4600 6750 4600
Wire Wire Line
	6750 4700 6450 4700
Wire Wire Line
	6450 4700 6450 4750
Wire Wire Line
	6750 5350 6550 5350
Wire Wire Line
	6550 5350 6550 5050
Wire Wire Line
	6550 5050 6150 5050
Wire Wire Line
	6150 5350 6450 5350
Wire Wire Line
	6450 5350 6450 5150
Wire Wire Line
	6450 5150 6750 5150
$EndSCHEMATC
